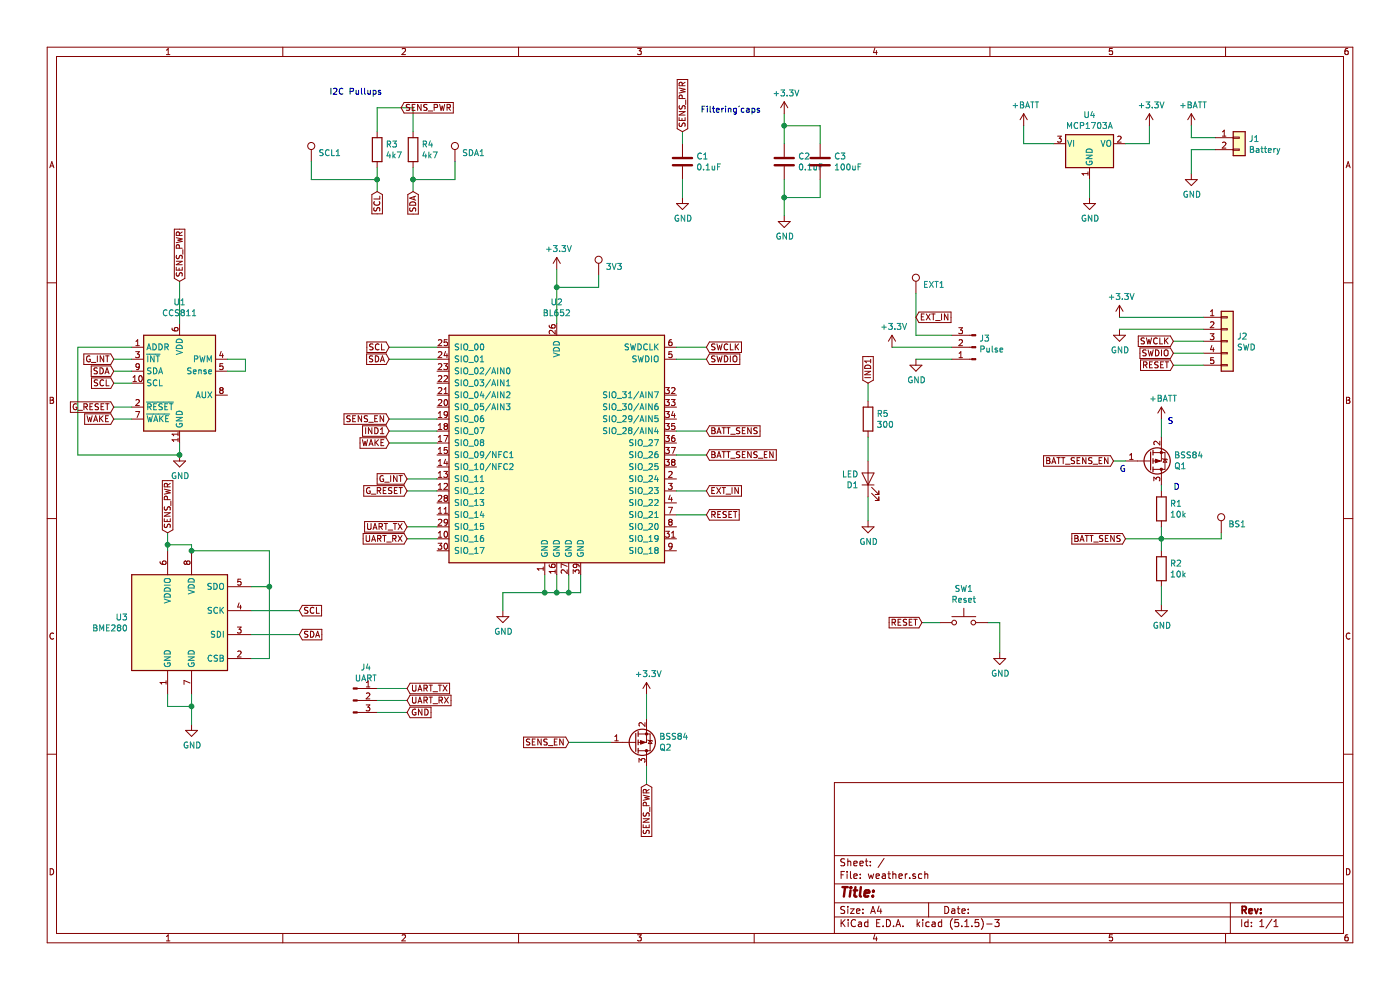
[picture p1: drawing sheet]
EESchema Schematic File Version 4
EELAYER 30 0
EELAYER END
$Descr A4 11693 8268
encoding utf-8
Sheet 1 1
Title ""
Date ""
Rev ""
Comp ""
Comment1 ""
Comment2 ""
Comment3 ""
Comment4 ""
$EndDescr
$Comp
L RF_Bluetooth:BL652 U2
U 1 1
P 4650 3800
F 0 "U2" H 4650 5078 50  0000 C CNN
F 1 "BL652" H 4650 4987 50  0000 C CNN
F 2 "RF_Module:Laird_BL652" H 4650 2600 50  0001 C CNN
F 3 "http://cdn.lairdtech.com/home/brandworld/files/Datasheet%20-%20BL652.pdf" H 4650 2500 50  0001 C CNN
	1    4650 3800
	1    0    0    -1  
$EndComp
$Comp
L power:GND #PWR0101
U 1 1
P 4200 5100
F 0 "#PWR0101" H 4200 4850 50  0001 C CNN
F 1 "GND" H 4205 4927 50  0000 C CNN
F 2 "" H 4200 5100 50  0001 C CNN
F 3 "" H 4200 5100 50  0001 C CNN
	1    4200 5100
	1    0    0    -1  
$EndComp
$Comp
L power:+3.3V #PWR0102
U 1 1
P 4650 2250
F 0 "#PWR0102" H 4650 2100 50  0001 C CNN
F 1 "+3.3V" H 4665 2423 50  0000 C CNN
F 2 "" H 4650 2250 50  0001 C CNN
F 3 "" H 4650 2250 50  0001 C CNN
	1    4650 2250
	1    0    0    -1  
$EndComp
Wire Wire Line
	4650 2250 4650 2400
Wire Wire Line
	4200 5100 4200 4950
Wire Wire Line
	4200 4950 4550 4950
Wire Wire Line
	4550 4950 4550 4800
Wire Wire Line
	4550 4950 4650 4950
Wire Wire Line
	4650 4950 4650 4800
Connection ~ 4550 4950
Wire Wire Line
	4650 4950 4750 4950
Wire Wire Line
	4750 4950 4750 4800
Connection ~ 4650 4950
Wire Wire Line
	4750 4950 4850 4950
Wire Wire Line
	4850 4950 4850 4800
Connection ~ 4750 4950
$Comp
L Regulator_Linear:MCP1703A-3302_SOT23 U4
U 1 1
P 9100 1200
F 0 "U4" H 9100 1442 50  0000 C CNN
F 1 "MCP1703A" H 9100 1351 50  0000 C CNN
F 2 "Package_TO_SOT_SMD:SOT-23" H 9100 1400 50  0001 C CNN
F 3 "http://ww1.microchip.com/downloads/en/DeviceDoc/20005122B.pdf" H 9100 1150 50  0001 C CNN
	1    9100 1200
	1    0    0    -1  
$EndComp
$Comp
L Connector_Generic:Conn_01x02 J1
U 1 1
P 10350 1150
F 0 "J1" H 10429 1142 50  0000 L CNN
F 1 "Battery" H 10429 1051 50  0000 L CNN
F 2 "Connector_JST:JST_PH_S2B-PH-K_1x02_P2.00mm_Horizontal" H 10350 1150 50  0001 C CNN
F 3 "~" H 10350 1150 50  0001 C CNN
	1    10350 1150
	1    0    0    -1  
$EndComp
$Comp
L power:+BATT #PWR0107
U 1 1
P 8550 1050
F 0 "#PWR0107" H 8550 900 50  0001 C CNN
F 1 "+BATT" H 8565 1223 50  0000 C CNN
F 2 "" H 8550 1050 50  0001 C CNN
F 3 "" H 8550 1050 50  0001 C CNN
	1    8550 1050
	1    0    0    -1  
$EndComp
$Comp
L power:+BATT #PWR0108
U 1 1
P 9950 1050
F 0 "#PWR0108" H 9950 900 50  0001 C CNN
F 1 "+BATT" H 9965 1223 50  0000 C CNN
F 2 "" H 9950 1050 50  0001 C CNN
F 3 "" H 9950 1050 50  0001 C CNN
	1    9950 1050
	1    0    0    -1  
$EndComp
$Comp
L power:GND #PWR0109
U 1 1
P 9100 1650
F 0 "#PWR0109" H 9100 1400 50  0001 C CNN
F 1 "GND" H 9105 1477 50  0000 C CNN
F 2 "" H 9100 1650 50  0001 C CNN
F 3 "" H 9100 1650 50  0001 C CNN
	1    9100 1650
	1    0    0    -1  
$EndComp
$Comp
L power:+3.3V #PWR0110
U 1 1
P 9600 1050
F 0 "#PWR0110" H 9600 900 50  0001 C CNN
F 1 "+3.3V" H 9615 1223 50  0000 C CNN
F 2 "" H 9600 1050 50  0001 C CNN
F 3 "" H 9600 1050 50  0001 C CNN
	1    9600 1050
	1    0    0    -1  
$EndComp
Wire Wire Line
	9600 1050 9600 1200
Wire Wire Line
	9600 1200 9400 1200
Wire Wire Line
	8550 1050 8550 1200
Wire Wire Line
	8550 1200 8800 1200
Wire Wire Line
	9100 1500 9100 1650
Wire Wire Line
	10150 1150 9950 1150
Wire Wire Line
	9950 1150 9950 1050
$Comp
L power:GND #PWR0111
U 1 1
P 9950 1450
F 0 "#PWR0111" H 9950 1200 50  0001 C CNN
F 1 "GND" H 9955 1277 50  0000 C CNN
F 2 "" H 9950 1450 50  0001 C CNN
F 3 "" H 9950 1450 50  0001 C CNN
	1    9950 1450
	1    0    0    -1  
$EndComp
Wire Wire Line
	10150 1250 9950 1250
Wire Wire Line
	9950 1250 9950 1450
Wire Wire Line
	3650 2900 3250 2900
Wire Wire Line
	3650 3000 3250 3000
Text GLabel 3250 2900 0    50   Input ~ 0
SCL
Text GLabel 3250 3000 0    50   Input ~ 0
SDA
$Comp
L Connector_Generic:Conn_01x05 J2
U 1 1
P 10250 2850
F 0 "J2" H 10330 2892 50  0000 L CNN
F 1 "SWD" H 10330 2801 50  0000 L CNN
F 2 "Connector_PinHeader_2.54mm:PinHeader_1x05_P2.54mm_Vertical" H 10250 2850 50  0001 C CNN
F 3 "~" H 10250 2850 50  0001 C CNN
	1    10250 2850
	1    0    0    -1  
$EndComp
Wire Wire Line
	5650 2900 5900 2900
Wire Wire Line
	5650 3000 5900 3000
Wire Wire Line
	5650 4300 5900 4300
Text GLabel 5900 4300 2    50   Input ~ 0
RESET
Text GLabel 5900 2900 2    50   Input ~ 0
SWCLK
Text GLabel 5900 3000 2    50   Input ~ 0
SWDIO
Wire Wire Line
	10050 2850 9800 2850
Wire Wire Line
	10050 3050 9800 3050
Text GLabel 9800 2850 0    50   Input ~ 0
SWCLK
Text GLabel 9800 2950 0    50   Input ~ 0
SWDIO
Text GLabel 9800 3050 0    50   Input ~ 0
RESET
Wire Wire Line
	10050 2950 9800 2950
$Comp
L power:+3.3V #PWR0112
U 1 1
P 9350 2650
F 0 "#PWR0112" H 9350 2500 50  0001 C CNN
F 1 "+3.3V" H 9365 2823 50  0000 C CNN
F 2 "" H 9350 2650 50  0001 C CNN
F 3 "" H 9350 2650 50  0001 C CNN
	1    9350 2650
	1    0    0    -1  
$EndComp
$Comp
L power:GND #PWR0113
U 1 1
P 9350 2750
F 0 "#PWR0113" H 9350 2500 50  0001 C CNN
F 1 "GND" H 9355 2577 50  0000 C CNN
F 2 "" H 9350 2750 50  0001 C CNN
F 3 "" H 9350 2750 50  0001 C CNN
	1    9350 2750
	1    0    0    -1  
$EndComp
Wire Wire Line
	9350 2650 10050 2650
Wire Wire Line
	9350 2750 10050 2750
$Comp
L Device:R R1
U 1 1
P 9700 4250
F 0 "R1" H 9770 4296 50  0000 L CNN
F 1 "10k" H 9770 4205 50  0000 L CNN
F 2 "Resistor_SMD:R_0603_1608Metric" V 9630 4250 50  0001 C CNN
F 3 "~" H 9700 4250 50  0001 C CNN
	1    9700 4250
	1    0    0    -1  
$EndComp
$Comp
L Device:R R2
U 1 1
P 9700 4750
F 0 "R2" H 9770 4796 50  0000 L CNN
F 1 "10k" H 9770 4705 50  0000 L CNN
F 2 "Resistor_SMD:R_0603_1608Metric" V 9630 4750 50  0001 C CNN
F 3 "~" H 9700 4750 50  0001 C CNN
	1    9700 4750
	1    0    0    -1  
$EndComp
$Comp
L Transistor_FET:BSS84 Q1
U 1 1
P 9600 3850
F 0 "Q1" H 9805 3896 50  0000 L CNN
F 1 "BSS84" H 9805 3805 50  0000 L CNN
F 2 "Package_TO_SOT_SMD:SOT-23" H 9800 3775 50  0001 L CIN
F 3 "http://assets.nexperia.com/documents/data-sheet/BSS84.pdf" H 9600 3850 50  0001 L CNN
	1    9600 3850
	1    0    0    1   
$EndComp
Wire Wire Line
	9700 4050 9700 4100
Wire Wire Line
	9700 4400 9700 4500
Wire Wire Line
	9700 4500 9400 4500
Connection ~ 9700 4500
Wire Wire Line
	9700 4500 9700 4600
$Comp
L power:GND #PWR0114
U 1 1
P 9700 5050
F 0 "#PWR0114" H 9700 4800 50  0001 C CNN
F 1 "GND" H 9705 4877 50  0000 C CNN
F 2 "" H 9700 5050 50  0001 C CNN
F 3 "" H 9700 5050 50  0001 C CNN
	1    9700 5050
	1    0    0    -1  
$EndComp
$Comp
L power:+BATT #PWR0115
U 1 1
P 9700 3500
F 0 "#PWR0115" H 9700 3350 50  0001 C CNN
F 1 "+BATT" H 9715 3673 50  0000 C CNN
F 2 "" H 9700 3500 50  0001 C CNN
F 3 "" H 9700 3500 50  0001 C CNN
	1    9700 3500
	1    0    0    -1  
$EndComp
Wire Wire Line
	9700 3500 9700 3650
Wire Wire Line
	9700 4900 9700 5050
Wire Wire Line
	9400 3850 9300 3850
Text GLabel 9300 3850 0    50   Input ~ 0
BATT_SENS_EN
Text GLabel 9400 4500 0    50   Input ~ 0
BATT_SENS
Wire Wire Line
	5650 3600 5900 3600
Text GLabel 5900 3600 2    50   Input ~ 0
BATT_SENS
Wire Wire Line
	5650 3800 5900 3800
Text GLabel 5900 3800 2    50   Input ~ 0
BATT_SENS_EN
$Comp
L Switch:SW_Push SW1
U 1 1
P 8050 5200
F 0 "SW1" H 8050 5485 50  0000 C CNN
F 1 "Reset" H 8050 5394 50  0000 C CNN
F 2 "Button_Switch_THT:SW_PUSH_6mm" H 8050 5400 50  0001 C CNN
F 3 "" H 8050 5400 50  0001 C CNN
	1    8050 5200
	1    0    0    -1  
$EndComp
$Comp
L power:GND #PWR0116
U 1 1
P 8350 5450
F 0 "#PWR0116" H 8350 5200 50  0001 C CNN
F 1 "GND" H 8355 5277 50  0000 C CNN
F 2 "" H 8350 5450 50  0001 C CNN
F 3 "" H 8350 5450 50  0001 C CNN
	1    8350 5450
	1    0    0    -1  
$EndComp
Wire Wire Line
	7850 5200 7700 5200
Text GLabel 7700 5200 0    50   Input ~ 0
RESET
Wire Wire Line
	8250 5200 8350 5200
Wire Wire Line
	8350 5200 8350 5450
$Comp
L Device:R R3
U 1 1
P 3150 1250
F 0 "R3" H 3220 1296 50  0000 L CNN
F 1 "4k7" H 3220 1205 50  0000 L CNN
F 2 "Resistor_SMD:R_0603_1608Metric" V 3080 1250 50  0001 C CNN
F 3 "~" H 3150 1250 50  0001 C CNN
	1    3150 1250
	1    0    0    -1  
$EndComp
$Comp
L Device:R R4
U 1 1
P 3450 1250
F 0 "R4" H 3520 1296 50  0000 L CNN
F 1 "4k7" H 3520 1205 50  0000 L CNN
F 2 "Resistor_SMD:R_0603_1608Metric" V 3380 1250 50  0001 C CNN
F 3 "~" H 3450 1250 50  0001 C CNN
	1    3450 1250
	1    0    0    -1  
$EndComp
Wire Wire Line
	3150 1100 3150 900 
Wire Wire Line
	3450 1100 3450 900 
Wire Wire Line
	3150 1400 3150 1500
Wire Wire Line
	3450 1400 3450 1500
Text GLabel 3150 1600 3    50   Input ~ 0
SCL
Text GLabel 3450 1600 3    50   Input ~ 0
SDA
Text Notes 2750 800  0    50   ~ 0
I2C Pullups
$Comp
L Device:C C3
U 1 1
P 6850 1350
F 0 "C3" H 6965 1396 50  0000 L CNN
F 1 "100uF" H 6965 1305 50  0000 L CNN
F 2 "Capacitor_SMD:C_1206_3216Metric" H 6888 1200 50  0001 C CNN
F 3 "~" H 6850 1350 50  0001 C CNN
	1    6850 1350
	1    0    0    -1  
$EndComp
$Comp
L Device:C C2
U 1 1
P 6550 1350
F 0 "C2" H 6665 1396 50  0000 L CNN
F 1 "0.1uF" H 6665 1305 50  0000 L CNN
F 2 "Capacitor_SMD:C_0805_2012Metric" H 6588 1200 50  0001 C CNN
F 3 "~" H 6550 1350 50  0001 C CNN
	1    6550 1350
	1    0    0    -1  
$EndComp
$Comp
L Device:C C1
U 1 1
P 5700 1350
F 0 "C1" H 5815 1396 50  0000 L CNN
F 1 "0.1uF" H 5815 1305 50  0000 L CNN
F 2 "Capacitor_SMD:C_0805_2012Metric" H 5738 1200 50  0001 C CNN
F 3 "~" H 5700 1350 50  0001 C CNN
	1    5700 1350
	1    0    0    -1  
$EndComp
Wire Wire Line
	6850 1200 6850 1050
Wire Wire Line
	6850 1050 6550 1050
Wire Wire Line
	6550 1200 6550 1050
Connection ~ 6550 1050
Wire Wire Line
	6550 1050 6550 950 
Wire Wire Line
	6850 1650 6850 1500
Wire Wire Line
	6550 1500 6550 1650
Connection ~ 6550 1650
Wire Wire Line
	6550 1650 6850 1650
Wire Wire Line
	6550 1650 6550 1800
$Comp
L power:GND #PWR02
U 1 1
P 6550 1800
F 0 "#PWR02" H 6550 1550 50  0001 C CNN
F 1 "GND" H 6555 1627 50  0000 C CNN
F 2 "" H 6550 1800 50  0001 C CNN
F 3 "" H 6550 1800 50  0001 C CNN
	1    6550 1800
	1    0    0    -1  
$EndComp
$Comp
L power:+3.3V #PWR01
U 1 1
P 6550 950
F 0 "#PWR01" H 6550 800 50  0001 C CNN
F 1 "+3.3V" H 6565 1123 50  0000 C CNN
F 2 "" H 6550 950 50  0001 C CNN
F 3 "" H 6550 950 50  0001 C CNN
	1    6550 950 
	1    0    0    -1  
$EndComp
Text Notes 5850 950  0    50   ~ 0
Filtering´caps
Wire Wire Line
	3650 3500 3250 3500
$Comp
L Connector:TestPoint SCL1
U 1 1
P 2600 1350
F 0 "SCL1" H 2658 1424 50  0000 L CNN
F 1 "TestPoint" H 2658 1379 50  0001 L CNN
F 2 "TestPoint:TestPoint_Pad_D2.0mm" H 2800 1350 50  0001 C CNN
F 3 "~" H 2800 1350 50  0001 C CNN
	1    2600 1350
	1    0    0    -1  
$EndComp
$Comp
L Connector:TestPoint SDA1
U 1 1
P 3800 1350
F 0 "SDA1" H 3858 1424 50  0000 L CNN
F 1 "TestPoint" H 3858 1379 50  0001 L CNN
F 2 "TestPoint:TestPoint_Pad_D2.0mm" H 4000 1350 50  0001 C CNN
F 3 "~" H 4000 1350 50  0001 C CNN
	1    3800 1350
	1    0    0    -1  
$EndComp
Wire Wire Line
	3450 1500 3800 1500
Wire Wire Line
	3800 1500 3800 1350
Connection ~ 3450 1500
Wire Wire Line
	3450 1500 3450 1600
Wire Wire Line
	3150 1500 2600 1500
Wire Wire Line
	2600 1500 2600 1350
Connection ~ 3150 1500
Wire Wire Line
	3150 1500 3150 1600
$Comp
L Connector:TestPoint 3V3
U 1 1
P 5000 2300
F 0 "3V3" H 5058 2374 50  0000 L CNN
F 1 "TestPoint" H 5058 2329 50  0001 L CNN
F 2 "TestPoint:TestPoint_Pad_D2.0mm" H 5200 2300 50  0001 C CNN
F 3 "~" H 5200 2300 50  0001 C CNN
	1    5000 2300
	1    0    0    -1  
$EndComp
$Comp
L Connector:TestPoint BS1
U 1 1
P 10200 4450
F 0 "BS1" H 10258 4524 50  0000 L CNN
F 1 "TestPoint" H 10258 4479 50  0001 L CNN
F 2 "TestPoint:TestPoint_Pad_D2.0mm" H 10400 4450 50  0001 C CNN
F 3 "~" H 10400 4450 50  0001 C CNN
	1    10200 4450
	1    0    0    -1  
$EndComp
Wire Wire Line
	10200 4450 10200 4500
Wire Wire Line
	10200 4500 9700 4500
Wire Wire Line
	5000 2300 5000 2400
Wire Wire Line
	5000 2400 4650 2400
Connection ~ 4650 2400
Wire Wire Line
	4650 2400 4650 2700
$Comp
L Connector:Conn_01x03_Male J3
U 1 1
P 8150 2900
F 0 "J3" H 8122 2830 50  0000 R CNN
F 1 "Pulse" H 8122 2921 50  0000 R CNN
F 2 "Connector_PinHeader_2.54mm:PinHeader_1x03_P2.54mm_Vertical" H 8150 2900 50  0001 C CNN
F 3 "~" H 8150 2900 50  0001 C CNN
	1    8150 2900
	-1   0    0    1   
$EndComp
Wire Wire Line
	7950 3000 7650 3000
Wire Wire Line
	7950 2800 7650 2800
$Comp
L power:GND #PWR0104
U 1 1
P 7650 3000
F 0 "#PWR0104" H 7650 2750 50  0001 C CNN
F 1 "GND" H 7655 2827 50  0000 C CNN
F 2 "" H 7650 3000 50  0001 C CNN
F 3 "" H 7650 3000 50  0001 C CNN
	1    7650 3000
	1    0    0    -1  
$EndComp
$Comp
L power:+3.3V #PWR0105
U 1 1
P 7450 2900
F 0 "#PWR0105" H 7450 2750 50  0001 C CNN
F 1 "+3.3V" H 7465 3073 50  0000 C CNN
F 2 "" H 7450 2900 50  0001 C CNN
F 3 "" H 7450 2900 50  0001 C CNN
	1    7450 2900
	1    0    0    -1  
$EndComp
Wire Wire Line
	7450 2900 7950 2900
Text GLabel 7650 2650 2    50   Input ~ 0
EXT_IN
Wire Wire Line
	5650 4100 5900 4100
Text GLabel 5900 4100 2    50   Input ~ 0
EXT_IN
$Comp
L Connector:TestPoint EXT1
U 1 1
P 7650 2450
F 0 "EXT1" H 7708 2524 50  0000 L CNN
F 1 "TestPoint" H 7708 2479 50  0001 L CNN
F 2 "TestPoint:TestPoint_Pad_D2.0mm" H 7850 2450 50  0001 C CNN
F 3 "~" H 7850 2450 50  0001 C CNN
	1    7650 2450
	1    0    0    -1  
$EndComp
Wire Wire Line
	7650 2450 7650 2800
$Comp
L Device:LED D1
U 1 1
P 7250 4000
F 0 "D1" V 7195 4078 50  0000 L CNN
F 1 "LED" V 7286 4078 50  0000 L CNN
F 2 "LED_SMD:LED_0805_2012Metric" H 7250 4000 50  0001 C CNN
F 3 "~" H 7250 4000 50  0001 C CNN
	1    7250 4000
	0    -1   -1   0   
$EndComp
Wire Wire Line
	7250 3850 7250 3650
$Comp
L Device:R R5
U 1 1
P 7250 3500
F 0 "R5" H 7320 3546 50  0000 L CNN
F 1 "300" H 7320 3455 50  0000 L CNN
F 2 "Resistor_SMD:R_0603_1608Metric" V 7180 3500 50  0001 C CNN
F 3 "~" H 7250 3500 50  0001 C CNN
	1    7250 3500
	1    0    0    -1  
$EndComp
$Comp
L power:GND #PWR0118
U 1 1
P 7250 4350
F 0 "#PWR0118" H 7250 4100 50  0001 C CNN
F 1 "GND" H 7255 4177 50  0000 C CNN
F 2 "" H 7250 4350 50  0001 C CNN
F 3 "" H 7250 4350 50  0001 C CNN
	1    7250 4350
	1    0    0    -1  
$EndComp
Wire Wire Line
	7250 3350 7250 3200
Text GLabel 7250 3200 1    50   Input ~ 0
IND1
Wire Wire Line
	3650 3600 3250 3600
Text GLabel 3250 3600 0    50   Input ~ 0
IND1
Wire Wire Line
	7250 4150 7250 4350
Wire Wire Line
	5700 1200 5700 1100
Wire Wire Line
	5700 1500 5700 1650
$Comp
L power:GND #PWR0119
U 1 1
P 5700 1650
F 0 "#PWR0119" H 5700 1400 50  0001 C CNN
F 1 "GND" H 5705 1477 50  0000 C CNN
F 2 "" H 5700 1650 50  0001 C CNN
F 3 "" H 5700 1650 50  0001 C CNN
	1    5700 1650
	1    0    0    -1  
$EndComp
Text GLabel 5700 1100 1    50   Input ~ 0
SENS_PWR
Wire Wire Line
	3150 900  3450 900 
Text GLabel 3350 900  2    50   Input ~ 0
SENS_PWR
$Comp
L Sensor_Gas:CCS811 U1
U 1 1
P 1500 3200
F 0 "U1" H 1500 3878 50  0000 C CNN
F 1 "CCS811" H 1500 3787 50  0000 C CNN
F 2 "Package_LGA:AMS_LGA-10-1EP_2.7x4mm_P0.6mm" H 1500 2600 50  0001 C CNN
F 3 "http://ams.com/eng/Products/Environmental-Sensors/Air-Quality-Sensors/CCS811" H 1500 3000 50  0001 C CNN
	1    1500 3200
	1    0    0    -1  
$EndComp
$Comp
L Sensor:BME280 U3
U 1 1
P 1500 5200
F 0 "U3" H 1070 5246 50  0000 R CNN
F 1 "BME280" H 1070 5155 50  0000 R CNN
F 2 "Package_LGA:Bosch_LGA-8_2.5x2.5mm_P0.65mm_ClockwisePinNumbering" H 1500 5000 50  0001 C CNN
F 3 "https://ae-bst.resource.bosch.com/media/_tech/media/datasheets/BST-BME280_DS001-11.pdf" H 1500 5000 50  0001 C CNN
	1    1500 5200
	1    0    0    -1  
$EndComp
$Comp
L Transistor_FET:BSS84 Q2
U 1 1
P 5300 6200
F 0 "Q2" H 5505 6246 50  0000 L CNN
F 1 "BSS84" H 5505 6155 50  0000 L CNN
F 2 "Package_TO_SOT_SMD:SOT-23" H 5500 6125 50  0001 L CIN
F 3 "http://assets.nexperia.com/documents/data-sheet/BSS84.pdf" H 5300 6200 50  0001 L CNN
	1    5300 6200
	1    0    0    1   
$EndComp
Wire Wire Line
	5400 6400 5400 6550
Text GLabel 4750 6200 0    50   Input ~ 0
SENS_EN
$Comp
L power:+3.3V #PWR0103
U 1 1
P 5400 5800
F 0 "#PWR0103" H 5400 5650 50  0001 C CNN
F 1 "+3.3V" H 5415 5973 50  0000 C CNN
F 2 "" H 5400 5800 50  0001 C CNN
F 3 "" H 5400 5800 50  0001 C CNN
	1    5400 5800
	1    0    0    -1  
$EndComp
Text GLabel 5400 6550 3    50   Input ~ 0
SENS_PWR
Wire Wire Line
	1500 2700 1500 2350
Wire Wire Line
	1400 4550 1400 4600
Wire Wire Line
	1600 4600 1600 4550
Wire Wire Line
	1600 4550 1400 4550
Wire Wire Line
	1400 4550 1400 4450
Connection ~ 1400 4550
Wire Wire Line
	1400 5800 1400 5900
Wire Wire Line
	1400 5900 1600 5900
Wire Wire Line
	1600 5900 1600 5800
Wire Wire Line
	1600 5900 1600 6050
Connection ~ 1600 5900
$Comp
L power:GND #PWR0106
U 1 1
P 1600 6050
F 0 "#PWR0106" H 1600 5800 50  0001 C CNN
F 1 "GND" H 1605 5877 50  0000 C CNN
F 2 "" H 1600 6050 50  0001 C CNN
F 3 "" H 1600 6050 50  0001 C CNN
	1    1600 6050
	1    0    0    -1  
$EndComp
Wire Wire Line
	2100 5500 2250 5500
Wire Wire Line
	2250 5500 2250 4900
Wire Wire Line
	2250 4600 1600 4600
Connection ~ 1600 4600
Wire Wire Line
	2100 4900 2250 4900
Connection ~ 2250 4900
Wire Wire Line
	2250 4900 2250 4600
Wire Wire Line
	2100 5300 2500 5300
Wire Wire Line
	2100 5100 2500 5100
Wire Wire Line
	1500 3700 1500 3800
Wire Wire Line
	1100 3100 950  3100
Wire Wire Line
	1100 3200 950  3200
Text GLabel 950  3100 0    50   Input ~ 0
SDA
Text GLabel 950  3200 0    50   Input ~ 0
SCL
Text GLabel 2500 5100 2    50   Input ~ 0
SCL
Text GLabel 2500 5300 2    50   Input ~ 0
SDA
Text GLabel 3250 3500 0    50   Input ~ 0
SENS_EN
Wire Wire Line
	1100 2900 650  2900
Wire Wire Line
	650  2900 650  3800
Wire Wire Line
	650  3800 1500 3800
$Comp
L power:GND #PWR0117
U 1 1
P 1500 3800
F 0 "#PWR0117" H 1500 3550 50  0001 C CNN
F 1 "GND" H 1505 3627 50  0000 C CNN
F 2 "" H 1500 3800 50  0001 C CNN
F 3 "" H 1500 3800 50  0001 C CNN
	1    1500 3800
	1    0    0    -1  
$EndComp
Connection ~ 1500 3800
Wire Wire Line
	1900 3000 2050 3000
Wire Wire Line
	2050 3000 2050 3100
Wire Wire Line
	2050 3100 1900 3100
Wire Wire Line
	1100 3000 950  3000
Wire Wire Line
	1100 3500 950  3500
Wire Wire Line
	1100 3400 950  3400
Text GLabel 950  3500 0    50   Input ~ 0
WAKE
Text GLabel 950  3400 0    50   Input ~ 0
G_RESET
Text GLabel 950  3000 0    50   Input ~ 0
G_INT
Text GLabel 1400 4450 1    50   Input ~ 0
SENS_PWR
Text GLabel 1500 2350 1    50   Input ~ 0
SENS_PWR
Wire Wire Line
	3650 4000 3400 4000
Wire Wire Line
	3650 4100 3400 4100
Wire Wire Line
	3650 4400 3400 4400
Wire Wire Line
	3650 4500 3400 4500
Text GLabel 3400 4000 0    50   Input ~ 0
G_INT
Text GLabel 3400 4100 0    50   Input ~ 0
G_RESET
Text GLabel 3400 4400 0    50   Input ~ 0
UART_TX
Text GLabel 3400 4500 0    50   Input ~ 0
UART_RX
$Comp
L Connector:Conn_01x03_Male J4
U 1 1
P 2950 5850
F 0 "J4" H 3056 6128 50  0000 C CNN
F 1 "UART" H 3056 6037 50  0000 C CNN
F 2 "Connector_PinSocket_2.54mm:PinSocket_1x03_P2.54mm_Vertical" H 2950 5850 50  0001 C CNN
F 3 "~" H 2950 5850 50  0001 C CNN
	1    2950 5850
	1    0    0    -1  
$EndComp
Wire Wire Line
	3150 5750 3400 5750
Wire Wire Line
	3150 5850 3400 5850
Wire Wire Line
	3150 5950 3400 5950
Text GLabel 3400 5750 2    50   Input ~ 0
UART_TX
Text GLabel 3400 5850 2    50   Input ~ 0
UART_RX
Text GLabel 3400 5950 2    50   Input ~ 0
GND
Wire Wire Line
	3650 3700 3250 3700
Text GLabel 3250 3700 0    50   Input ~ 0
WAKE
Wire Wire Line
	4750 6200 5100 6200
Wire Wire Line
	5400 6000 5400 5800
Text Notes 9750 3550 0    50   ~ 0
S
Text Notes 9800 4100 0    50   ~ 0
D
Text Notes 9350 3950 0    50   ~ 0
G
$EndSCHEMATC
